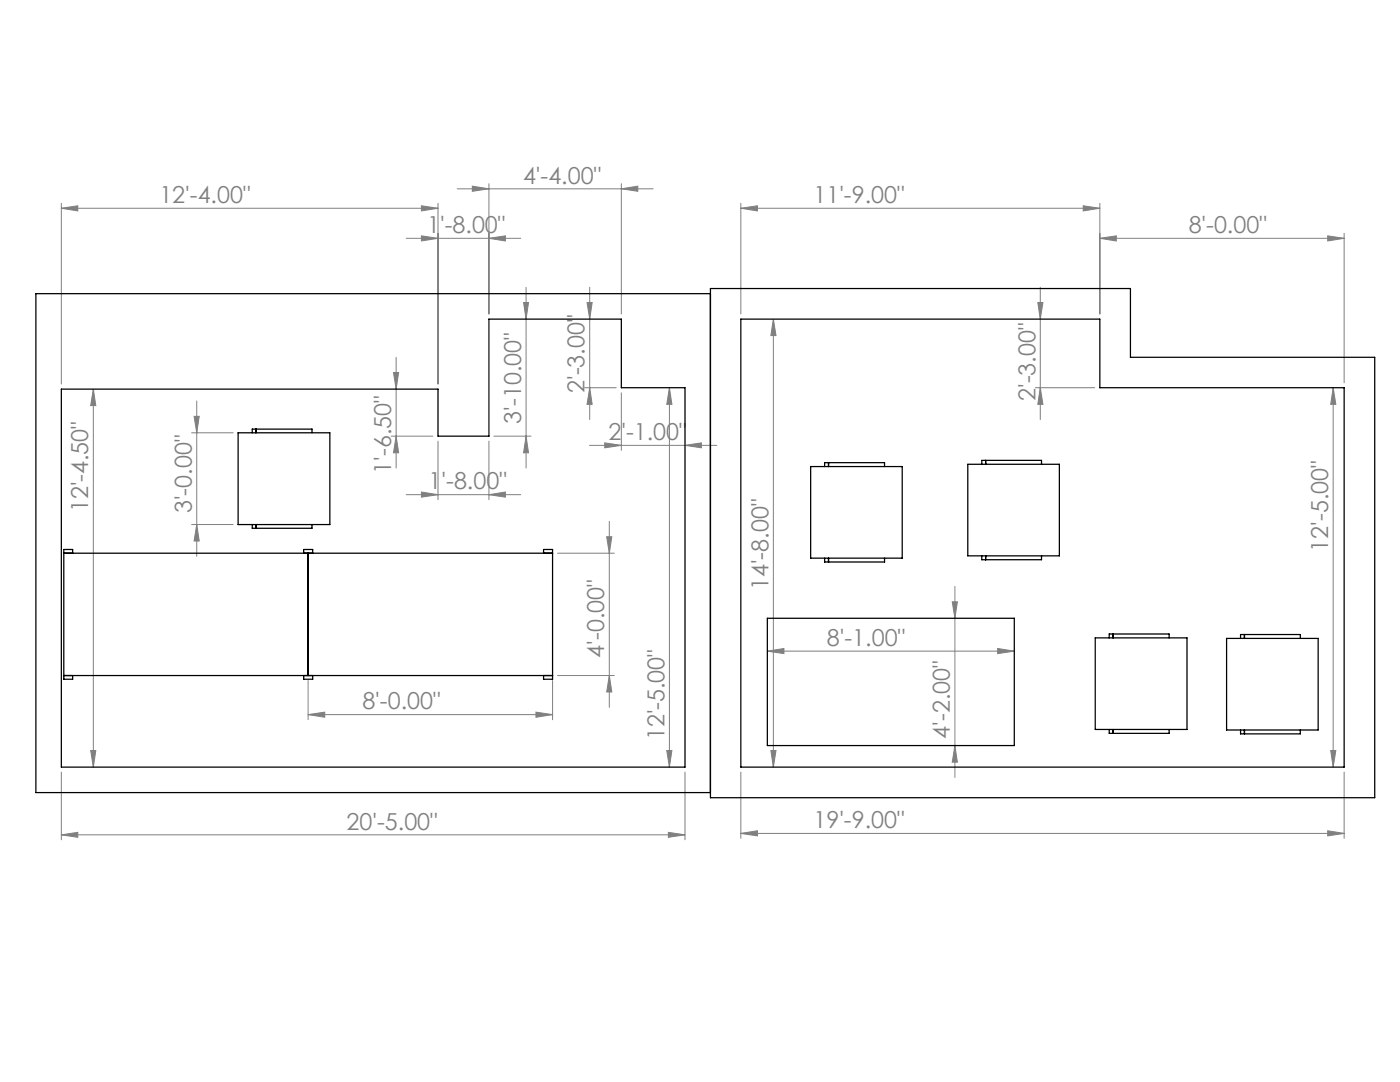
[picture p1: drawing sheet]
<svg xmlns="http://www.w3.org/2000/svg" width="279mm" height="216mm" viewBox="0 0 279 216" stroke-linecap="round" stroke-linejoin="round" font-family="sans-serif">
<g fill="none" stroke="#808080" stroke-width=".2">
<path d="M91.2 37.7h39.2M94.3 37.1l3.3 .6-3.3 .5zM97.6 36.7v26M124 37.7l3.3-.6v1.1zM124 36.7v26M12.2 41.6l3.3-.5v1zM12.2 41.6h75.2M12.2 40.6v36M81.1 47.6h22.8M84.1 41.1l3.3 .5-3.3 .5zM84.1 47.1l3.3 .5-3.3 .5zM87.4 40.6v36"/>
<path d="M97.6 47.6l3.3-.5v1zM105 57.3v36.1M117.7 57.3v26.4M147.8 40.6v22.1M147.8 41.6h71.7M147.8 41.6l3.4-.5v1zM207.6 57.3v26.4M216.2 41.1l3.3 .5-3.3 .5zM219.5 47.6l3.3-.5v1zM219.5 40.6v22.1M219.5 47.6h48.8M265 47.1l3.3 .5-3.3 .5z"/>
<path d="M268.3 46.6v29.8M18.6 77.6l.5 3.3h-1zM18.6 77.6v75.5M78.5 74.3h1.1l-.5 3.3zM79.1 71.3v22.1M104.5 60.4h1l-.5 3.3zM116.7 77.4h6.3M117.2 60.4h1l-.5 3.3zM117.7 77.4l.5 3.3h-1zM124 78.4v11.5M133.6 77.4l.5 3.3h-1zM133.6 77.4v75.7"/>
<path d="M154.3 63.7l.6 3.3h-1.1zM154.3 63.7v89.4M206.6 77.4h11.9M207.1 60.4h1l-.5 3.3zM207.6 77.4l.5 3.3h-1zM266.1 77.4l.5 3.3h-1zM266.1 77.4v75.7M38.2 86.4h8.3M38.7 83.1h1.1l-.5 3.3zM39.3 80v31M78.1 87h8.3M79.1 87l.5 3.3h-1.1z"/>
<path d="M81.1 98.7h22.8M84.1 98.2l3.3 .5-3.3 .5zM87.4 88v11.7M97.6 98.7l3.3-.5v1zM97.6 88v11.7M98.6 87h7.4M105 87l.5 3.3h-1zM117.7 88.9h25.4M120.7 88.4l3.3 .5-3.3 .5zM136.7 88.9l3.3-.5v1zM38.2 104.7h8.3M39.3 104.7l.5 3.2h-1.1z"/>
<path d="M111.3 110.4h11.3M121.1 107.1h1l-.5 3.3zM121.6 104v37.1M190.6 117v38.1M61.5 135.8v7.8M110.3 135.8v7.8M111.3 134.8h11.3M121.6 134.8l.5 3.3h-1zM153.1 129.9l3.4-.5v1zM153.1 129.9h49.3M190 120.1h1.1l-.5 3.3zM199.1 129.4l3.3 .5-3.3 .5z"/>
<path d="M12.2 154.1v13.5M18.1 149.8h1l-.5 3.3zM61.5 142.6l3.3-.5v1zM61.5 142.6h48.8M107 142.1l3.3 .5-3.3 .5zM133.1 149.8h1l-.5 3.3zM136.7 154.1v13.5M147.8 154.1v13.2M153.8 149.8h1.1l-.6 3.3zM190.6 148.8l.5 3.3h-1.1zM265.6 149.8h1l-.5 3.3zM268.3 154.1v13.2"/>
<path d="M12.2 166.6l3.3-.5v1zM12.2 166.6h124.5M133.4 166.1l3.3 .5-3.3 .5zM147.8 166.3l3.4-.5v1zM147.8 166.3h120.5M265 165.8l3.3 .5-3.3 .5z"/>
</g>
<g fill="#808080">
<path d="M136.7 88.9l3.3-.5v1zM120.7 88.4l3.3 .5-3.3 .5zM216.2 41.1l3.3 .5-3.3 .5zM147.8 41.6l3.4-.5v1zM265 47.1l3.3 .5-3.3 .5zM219.5 47.6l3.3-.5v1zM199.1 129.4l3.3 .5-3.3 .5zM153.1 129.9l3.4-.5v1z"/>
<path d="M12.2 166.6l3.3-.5v1zM133.4 166.1l3.3 .5-3.3 .5zM147.8 166.3l3.4-.5v1zM265 165.8l3.3 .5-3.3 .5zM12.2 41.6l3.3-.5v1zM84.1 41.1l3.3 .5-3.3 .5zM84.1 47.1l3.3 .5-3.3 .5zM97.6 47.6l3.3-.5v1zM84.1 98.2l3.3 .5-3.3 .5zM97.6 98.7l3.3-.5v1zM94.3 37.1l3.3 .6-3.3 .5zM124 37.7l3.3-.6v1.1zM61.5 142.6l3.3-.5v1zM107 142.1l3.3 .5-3.3 .5z"/>
<path d="M18.1 149.8h1l-.5 3.3zM18.6 77.6l.5 3.3h-1zM265.6 149.8h1l-.5 3.3zM266.1 77.4l.5 3.3h-1zM105 87l.5 3.3h-1zM104.5 60.4h1l-.5 3.3zM117.7 77.4l.5 3.3h-1zM117.2 60.4h1l-.5 3.3zM133.1 149.8h1l-.5 3.3zM133.6 77.4l.5 3.3h-1zM121.6 134.8l.5 3.3h-1zM121.1 107.1h1l-.5 3.3zM39.3 104.7l.5 3.2h-1.1zM38.7 83.1h1.1l-.5 3.3zM207.6 77.4l.5 3.3h-1zM207.1 60.4h1l-.5 3.3zM190.6 148.8l.5 3.3h-1.1zM190 120.1h1.1l-.5 3.3z"/>
<path d="M78.5 74.3h1.1l-.5 3.3zM79.1 87l.5 3.3h-1.1zM154.3 63.7l.6 3.3h-1.1zM153.8 149.8h1.1l-.6 3.3z"/>
</g>
<g fill="none" stroke="#000" stroke-width=".25">
<path d="M141.8 57.6h83.8v13.7h48.8v87.9h-132.6zM141.8 58.6h-134.6v99.6h134.6M12.2 77.6h75.2v9.4h10.2v-23.3h26.4v13.7h12.7v75.7h-124.5zM147.8 63.7h71.7v13.7h48.8v75.7h-120.5zM47.5 86.4h18.3v18.3h-18.3zM50.3 86.4v-.8h12v.8M51.1 85.6v.8M161.8 93.1h18.3v18.3h-18.3zM164.6 93.1v-.8h11.9v.8M165.3 92.3v.8M193.1 92.6h18.3v18.3h-18.3zM195.9 92.6v-.7h12v.7"/>
<path d="M196.7 91.9v.7M12.7 110.4h97.6M14.5 110.4v-.8h-1.8v25.9h1.8v-.7M50.3 104.7v.7h12v-.7M51.1 104.7v.7M60.6 110.4v-.8h1.8v.8M61.5 110.4v24.4M108.5 110.4v-.8h1.8v25.9h-1.8v-.7M164.6 111.4v.7h11.9v-.7M165.3 111.4v.7M195.9 110.9v.8h12v-.8M196.7 110.9v.8"/>
<path d="M12.7 134.8h97.6M60.6 134.8v.7h1.8v-.7M153.1 123.4h49.3v25.4h-49.3zM218.6 127.3h18.3v18.3h-18.3zM221.4 127.3v-.8h11.9v.8M222.1 126.5v.8M244.8 127.4h18.3v18.3h-18.3zM247.6 127.4v-.8h11.9v.8M248.4 126.6v.8M221.4 145.6v.7h11.9v-.7M222.1 145.6v.7M247.6 145.7v.7h11.9v-.7"/>
<path d="M248.4 145.7v.7"/>
</g>
<g font-size="4.7" fill="#808080">
<text x="31.8" y="40.5">12'-4.00&quot;</text>
<text x="104.4" y="36.6">4'-4.00&quot;</text>
<text x="162.3" y="40.5">11'-9.00&quot;</text>
<text x="85.3" y="46.5">1'-8.00&quot;</text>
<text x="237.2" y="46.5">8'-0.00&quot;</text>
<text x="116.7" y="78.4" transform="rotate(-90 116.7 78.4)">2'-3.00&quot;</text>
<text x="206.6" y="80" transform="rotate(-90 206.6 80)">2'-3.00&quot;</text>
<text x="104" y="84.5" transform="rotate(-90 104 84.5)">3'-10.00&quot;</text>
<text x="121.4" y="87.8">2'-1.00&quot;</text>
<text x="78.1" y="94.5" transform="rotate(-90 78.1 94.5)">1'-6.50&quot;</text>
<text x="85.5" y="97.7">1'-8.00&quot;</text>
<text x="17.6" y="102.2" transform="rotate(-90 17.6 102.2)">12'-4.50&quot;</text>
<text x="38.3" y="102.4" transform="rotate(-90 38.3 102.4)">3'-0.00&quot;</text>
<text x="265.1" y="110.1" transform="rotate(-90 265.1 110.1)">12'-5.00&quot;</text>
<text x="153.3" y="117.8" transform="rotate(-90 153.3 117.8)">14'-8.00&quot;</text>
<text x="120.6" y="131.2" transform="rotate(-90 120.6 131.2)">4'-0.00&quot;</text>
<text x="165" y="128.9">8'-1.00&quot;</text>
<text x="72.3" y="141.6">8'-0.00&quot;</text>
<text x="132.6" y="147.7" transform="rotate(-90 132.6 147.7)">12'-5.00&quot;</text>
<text x="189.6" y="147.4" transform="rotate(-90 189.6 147.4)">4'-2.00&quot;</text>
<text x="69.2" y="165.6">20'-5.00&quot;</text>
<text x="162.3" y="165.3">19'-9.00&quot;</text>
</g>
</svg>
